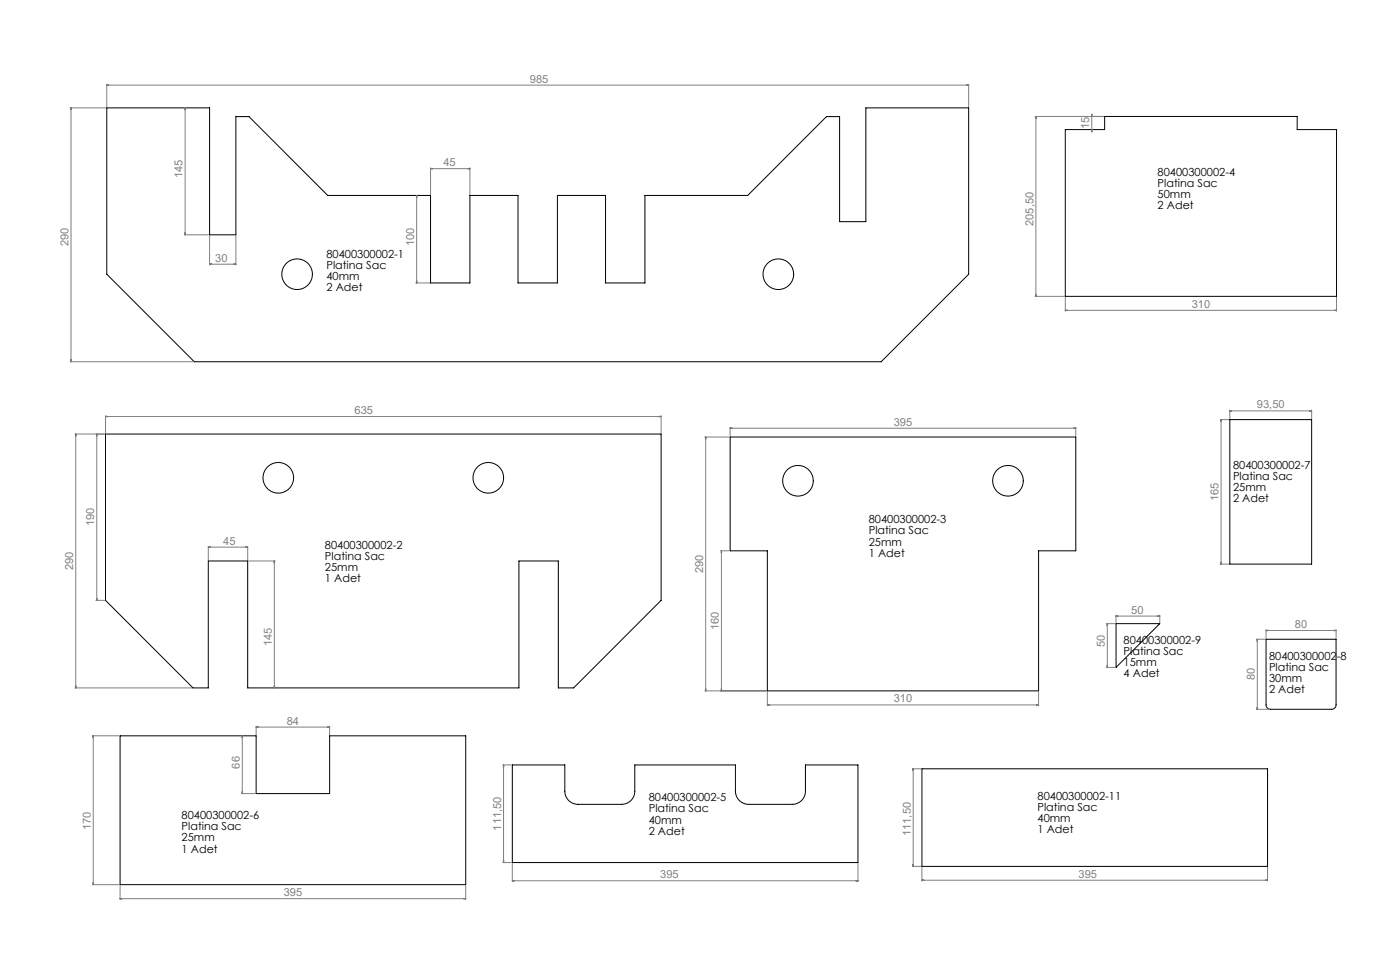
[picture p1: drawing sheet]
<svg xmlns="http://www.w3.org/2000/svg" width="1600mm" height="1100mm" viewBox="0 0 1600 1100" stroke-linecap="round" stroke-linejoin="round" font-family="sans-serif">
<g fill="none" stroke="#000" stroke-width="1.14">
<path d="M122 123h118v145h30v-135h15l90 90h117v100h45v-100h55v100h45v-100h55v100h45v-100h118l90-90h15v120h30v-130h117v190l-100 100h-785l-100-100zM1217 148h45v-15h220v15h45v191h-310zM1406 479h93v165h-93zM121 496h635v190l-100 100h-18v-145h-45v145h-310v-145h-45v145h-17l-100-100zM834 499h395v130h-42v160h-310v-160h-43zM1275 712h50l-50 50zM1447 730h80v75l-2 4-3 1h-70l-4-1-1-4zM137 840h156v67h84v-67h155v171h-395zM586 874h60v30a15 15 0 0 0 15 15h49a15 15 0 0 0 15-15v-30h115v30a15 15 0 0 0 15 15h51a15 15 0 0 0 15-15v-30h60v111h-395zM1054 878h395v112h-395z"/>
<circle cx="340" cy="313" r="17"/>
<circle cx="890" cy="313" r="17"/>
<circle cx="318" cy="546" r="17"/>
<circle cx="558" cy="546" r="17"/>
<circle cx="912" cy="549" r="18"/>
<circle cx="1152" cy="549" r="18"/>
</g>
<g fill="none" stroke="#808080" stroke-width="1.14">
<path d="M122 96v26M122 97h985M122 97h2v1zM1105 97h2l-2 1zM1107 96v26M80 123h41M81 123v2zM81 123v290M212 123v145M212 123v2h-1zM1183 133h78M1184 133v206"/>
<path d="M1184 133v2zM1247 131h1v2zM1248 130v21M1248 148v2h-1zM492 192v30M492 193h45M492 193l2-1v1zM535 192l2 1h-2zM537 192v30M476 223v100M476 223l1 2h-1zM211 268h28"/>
<path d="M211 266h1v2zM240 269v34M270 269v34M240 302h30M240 302l2-1v1zM268 301l2 1h-2zM475 323h16M476 321h1l-1 2zM1183 339h33M1184 337v2zM1217 340v16M1527 340v16"/>
<path d="M1217 355h310M1217 355l2-1v1zM1525 354l2 1h-2zM80 413h141M81 411v2zM121 475v20M121 476h635M121 476l2-1v1zM754 475l2 1h-2zM756 475v20M1394 479h11M1396 479v165"/>
<path d="M1396 479v2h-1zM1406 468v10M1406 469h93M1406 469h2v1zM1497 469h2l-2 1zM1499 468v10M86 496h34M87 496v2h-1zM87 496v290M111 496v190M111 496v2h-1zM805 499h28"/>
<path d="M806 499v290M806 499l1 2h-1zM834 488v10M834 489h395M834 489h2zM1227 489h2h-2zM1229 488v10M238 624v16M238 625h45M238 625h2zM281 625h2h-2zM283 624v16"/>
<path d="M823 629h10M824 629v160M824 629l1 2h-1zM284 641h31M314 641v145M314 641v2h-1zM1394 644h11M1395 642h1v2zM110 686h10M110 684h1v2zM1264 712h10M1265 712v50"/>
<path d="M1265 712l1 2h-1zM1275 703v8M1275 704h50M1275 704l2-1v1zM1323 703l2 1h-2zM1325 703v8M1447 719v10M1525 720h2l-2 1zM1527 719v10M1436 730h10M1437 730v80M1437 730v2z"/>
<path d="M1447 720h80M1447 720h2v1zM1264 762h10M1265 760h1l-1 2zM86 786h134M86 784h1v2zM313 784h1v2zM805 789h71M806 787h1l-1 2zM824 787h1l-1 2zM877 790v16M1187 790v16"/>
<path d="M877 805h310M877 805h2v1zM1185 805h2l-2 1zM1436 810h15M1437 808v2zM293 830v10M293 831h84M293 831l2-1v1zM375 830l2 1h-2zM377 830v10M106 840h30M107 840v3h-1z"/>
<path d="M107 840v171M277 840v67M277 840v3zM574 874h11M575 874v111M575 874l1 2h-1zM1043 878h10M1044 878v112M1044 878v2h-1zM276 907h16M277 905v2zM574 985h11"/>
<path d="M575 983h1l-1 2zM586 986v21M981 986v21M1043 990h10M1043 988h1v2zM1054 991v15M1449 991v15M106 1011h30M106 1009h1v2zM137 1012v16M532 1012v16M586 1006h395"/>
<path d="M586 1006h2zM978 1006h3h-3zM1054 1005h395M1054 1005h2v1zM1447 1005h2l-2 1zM137 1027h395M137 1027l2-1v1zM530 1026l2 1h-2z"/>
</g>
<g font-size="12.7" fill="#808080">
<text x="606" y="94">985</text>
<text x="1245" y="148" transform="rotate(-90 1245 148)">15</text>
<text x="507" y="190">45</text>
<text x="209" y="203" transform="rotate(-90 209 203)">145</text>
<text x="1181" y="258" transform="rotate(-90 1181 258)">205,50</text>
<text x="78" y="281" transform="rotate(-90 78 281)">290</text>
<text x="473" y="281" transform="rotate(-90 473 281)">100</text>
<text x="246" y="299">30</text>
<text x="1362" y="352">310</text>
<text x="1437" y="466">93,50</text>
<text x="405" y="473">635</text>
<text x="1021" y="486">395</text>
<text x="1393" y="572" transform="rotate(-90 1393 572)">165</text>
<text x="108" y="601" transform="rotate(-90 108 601)">190</text>
<text x="255" y="622">45</text>
<text x="84" y="651" transform="rotate(-90 84 651)">290</text>
<text x="804" y="655" transform="rotate(-90 804 655)">290</text>
<text x="1293" y="701">50</text>
<text x="822" y="720" transform="rotate(-90 822 720)">160</text>
<text x="1480" y="717">80</text>
<text x="311" y="738" transform="rotate(-90 311 738)">145</text>
<text x="1263" y="739" transform="rotate(-90 1263 739)">50</text>
<text x="1434" y="777" transform="rotate(-90 1434 777)">80</text>
<text x="1021" y="802">310</text>
<text x="328" y="828">84</text>
<text x="274" y="878" transform="rotate(-90 274 878)">66</text>
<text x="104" y="948" transform="rotate(-90 104 948)">170</text>
<text x="573" y="949" transform="rotate(-90 573 949)">111,50</text>
<text x="1041" y="955" transform="rotate(-90 1041 955)">111,50</text>
<text x="755" y="1003">395</text>
<text x="1233" y="1003">395</text>
<text x="324" y="1024">395</text>
</g>
<g font-size="12.7">
<text x="1323" y="201">80400300002-4</text>
<text x="1323" y="214">Platina Sac</text>
<text x="1323" y="226">50mm</text>
<text x="1323" y="239">2 Adet</text>
<text x="373" y="295">80400300002-1</text>
<text x="373" y="308">Platina Sac</text>
<text x="373" y="320">40mm</text>
<text x="373" y="333">2 Adet</text>
<text x="1409" y="535">80400300002-7</text>
<text x="1409" y="548">Platina Sac</text>
<text x="1409" y="561">25mm</text>
<text x="1409" y="574">2 Adet</text>
<text x="993" y="598">80400300002-3</text>
<text x="993" y="610">Platina Sac</text>
<text x="993" y="623">25mm</text>
<text x="371" y="627">80400300002-2</text>
<text x="993" y="636">1 Adet</text>
<text x="371" y="639">Platina Sac</text>
<text x="371" y="652">25mm</text>
<text x="371" y="665">1 Adet</text>
<text x="1284" y="735">80400300002-9</text>
<text x="1284" y="748">Platina Sac</text>
<text x="1450" y="754">80400300002-8</text>
<text x="1284" y="761">15mm</text>
<text x="1450" y="767">Platina Sac</text>
<text x="1284" y="773">4 Adet</text>
<text x="1450" y="779">30mm</text>
<text x="1450" y="792">2 Adet</text>
<text x="741" y="915">80400300002-5</text>
<text x="1186" y="913">80400300002-11</text>
<text x="741" y="928">Platina Sac</text>
<text x="1186" y="926">Platina Sac</text>
<text x="208" y="936">80400300002-6</text>
<text x="741" y="941">40mm</text>
<text x="1186" y="939">40mm</text>
<text x="208" y="948">Platina Sac</text>
<text x="741" y="953">2 Adet</text>
<text x="1186" y="952">1 Adet</text>
<text x="208" y="961">25mm</text>
<text x="208" y="974">1 Adet</text>
</g>
</svg>
